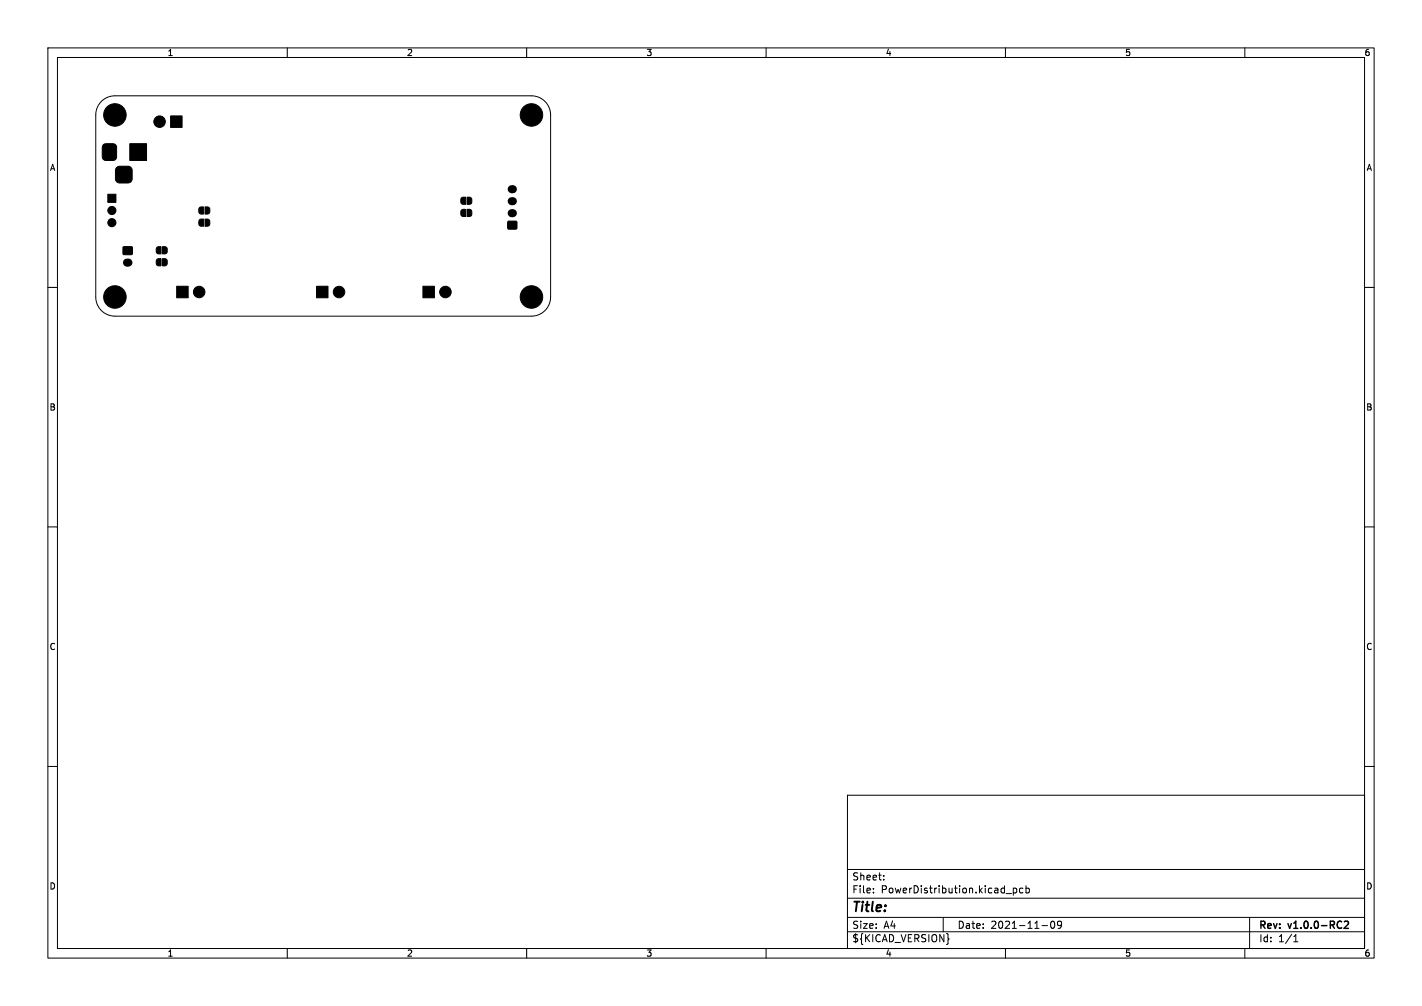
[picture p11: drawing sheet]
<svg xmlns="http://www.w3.org/2000/svg" width="297mm" height="210mm" viewBox="0 0 297 210" stroke-linecap="round" stroke-linejoin="round" font-family="sans-serif">
<g fill="none" stroke="#000" stroke-width=".21">
<path d="M10 10h277v190h-277zM12 12h273v186h-273zM60 10v2M110 10v2M160 10v2M210 10v2M260 10v2M21.2 21.1a4 4 0 0 1 2.8-1.1h87a4 4 0 0 1 4 4v38a4 4 0 0 1-4 4h-87a4 4 0 0 1-4-4v-38a4 4 0 0 1 1.2-2.9zM10 60h2M285 60h2M10 110h2M285 110h2"/>
<path d="M10 160h2M285 160h2M177 166h108v32h-108zM60 198v2M110 198v2M160 198v2M177 194.5h108M177 191.5h108M177 187.5h108M177 181.5h108M182.4 186.3v.1M182.4 185.5v.1"/>
<path d="M184.6 183.6v.1M184.6 182.8v.1M197 191.5v3M198.1 196h.1l-.1 .1M210 198v2M210.1 186.5h1.2M211.6 185.4v1.5M211.6 185.5l.5-.1 .3 .3-.2 .6h-.6M213.6 185.5l-.4-.1-.3 .3 .2 .6h.5M214.3 185.5l.4-.1 .3 .3-.1 .6h-.6M214.3 184.9v1.5M217.6 193.2h1.2"/>
<path d="M219.6 192.4l.2-.1a.8 .8 0 0 1 .5 .8 .8 .8 0 0 1-.5 .7 1 1 0 0 1-.2-1.4zM221.7 192.9l-.3 .3h-.4l-.1-.3 .1-.5 .4-.1 .2 .1a.99 .99 0 0 1-.3 1.4h-.3M260 198v2M261 191.5v6.5M270.2 196.6h.9M270.2 195.5l.4-.4v1.5"/>
</g>
<path d="M280.8 192.4l.6-.1 .2 .4-.9 1.1h.9" fill="none" stroke="#000" stroke-width=".3"/>
<g fill="#000" stroke="#000" stroke-width=".21">
<path d="M21.6 30.2l.5-.2h1.5l.6 .3 .2 .5v2l-.3 .5-.5 .2h-1.5l-.6-.3-.1-.4v-2zM24.4 35l.5-.3h1.8a.88 .88 0 0 1 .9 .9v1.7a.88 .88 0 0 1-.9 .9h-1.7a.87 .87 0 0 1-.9-.9v-1.8zM27.1 30h3.5v3.5h-3.5zM35.6 24.2h2.4v2.4h-2.4zM22.5 40.6h1.7v1.7h-1.7zM25.7 51.5h1.9v1.6h-1.9zM32.8 54.1l.8-.1v1.5h-.5l-.4-.2-.1-.8zM32.8 51.6l.8-.1v1.5h-.5l-.4-.2-.1-.8zM33.9 54h.6l.4 .2v.9l-.3 .4h-.7zM33.9 51.5h.6l.4 .2v.9l-.3 .4h-.7zM41.7 43.3l.8-.1v1.5h-.5l-.4-.2-.1-.8zM41.7 45.9l.8-.2v1.5h-.5l-.4-.2-.1-.8z"/>
<path d="M42.8 43.2h.6l.3 .2 .1 .9-.3 .3-.7 .1zM42.8 45.7h.6l.3 .3 .1 .9-.3 .3h-.7zM96.4 43.8l.8-.1v1.5h-.5l-.4-.2-.1-.8zM96.4 41.3l.8-.1v1.5h-.5l-.4-.3-.1-.7zM97.5 43.7h.6l.4 .2v.9l-.2 .4h-.8zM97.5 41.2h.6l.4 .2v.9l-.2 .3-.8 .1zM106.1 46.2h1.8v1.6h-1.8zM36.9 59.8h2.4v2.4h-2.4zM66.1 59.8h2.4v2.4h-2.4zM88.3 59.8h2.4v2.4h-2.4z"/>
<circle cx="24" cy="24" r="2.35"/>
<circle cx="33.3" cy="25.4" r="1.2"/>
<circle cx="111" cy="24" r="2.35"/>
<circle cx="23.4" cy="46.5" r=".85"/>
<circle cx="23.4" cy="43.9" r=".85"/>
<circle cx="24" cy="62" r="2.35"/>
<circle cx="41.6" cy="61" r="1.2"/>
<circle cx="70.8" cy="61" r="1.2"/>
<circle cx="93" cy="61" r="1.2"/>
<circle cx="111" cy="62" r="2.35"/>
</g>
<path d="M106.9 39.5h.2M26.5 54.8h.3M106.9 44.5h.2M106.9 42h.2" fill="none" stroke="#000" stroke-width="1.7"/>
<text font-size="2.8" x="178" y="190.8">Title:</text>
<g font-size="2.1">
<text x="178" y="183.9">Sheet:</text>
<text x="178" y="186.6">File:</text>
<text x="184" y="186.6">PowerDistribution.kicad_pcb</text>
<text x="178" y="196.8">${KICAD_VERSION}</text>
<text x="178" y="194">Size:</text>
<text x="184.6" y="194">A4</text>
<text x="200" y="194">Date:</text>
<text x="206.9" y="194">2021-11-09</text>
<text x="263" y="194.2">Rev:</text>
<text x="263" y="196.8">Id:</text>
<text x="267" y="196.8">1/1</text>
<text x="269.2" y="194.2">v1.0.0-RC2</text>
</g>
<g font-size="1.8">
<text x="35" y="11.8">1</text>
<text x="85" y="11.8">2</text>
<text x="135" y="11.8">3</text>
<text x="185" y="11.8">4</text>
<text x="235" y="11.8">5</text>
<text x="285" y="11.8">6</text>
<text x="10.4" y="35.8">A</text>
<text x="285.4" y="35.8">A</text>
<text x="10.3" y="85.8">B</text>
<text x="285.3" y="85.8">B</text>
<text x="10.3" y="135.8">C</text>
<text x="285.3" y="135.8">C</text>
<text x="10.3" y="185.8">D</text>
<text x="285.3" y="185.8">D</text>
<text x="35" y="199.8">1</text>
<text x="85" y="199.8">2</text>
<text x="135" y="199.8">3</text>
<text x="185" y="199.8">4</text>
<text x="235" y="199.8">5</text>
<text x="285" y="199.8">6</text>
</g>
</svg>
